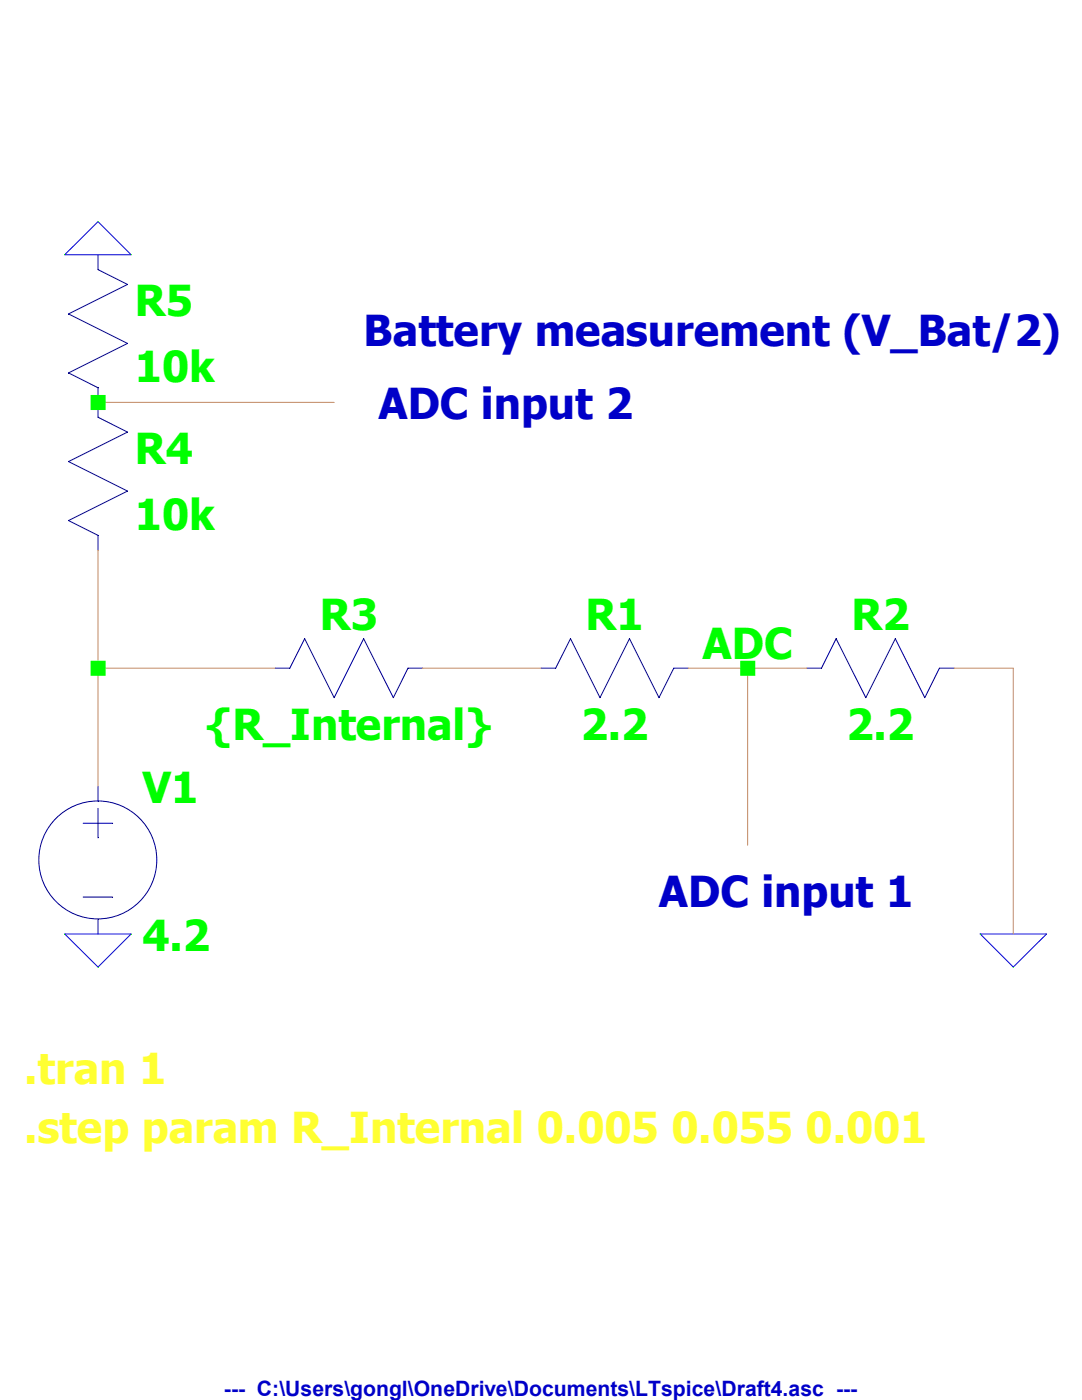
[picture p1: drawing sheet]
<svg xmlns="http://www.w3.org/2000/svg" width="216mm" height="279mm" viewBox="0 0 216 279" stroke-linecap="round" stroke-linejoin="round" font-family="sans-serif">
<path d="M16.6 164.3h5.9" fill="none" stroke="#00007f" stroke-width=".2"/>
<path d="M16.6 179h5.9" fill="none" stroke="#00007f" stroke-width=".2"/>
<path d="M19.6 161.3v5.9" fill="none" stroke="#00007f" stroke-width=".2"/>
<path d="M19.6 183.4v3" fill="none" stroke="#00007f" stroke-width=".2"/>
<path d="M19.6 156.9v3" fill="none" stroke="#00007f" stroke-width=".2"/>
<g fill="none" stroke="#00007f" stroke-width=".2">
<path d="M134.5 133.3h2.9"/>
<circle cx="19.5" cy="171.6" r="11.8"/>
</g>
<path d="M134.5 133.3l-3 5.9" fill="none" stroke="#00007f" stroke-width=".2"/>
<path d="M125.6 127.5l5.9 11.7" fill="none" stroke="#00007f" stroke-width=".2"/>
<path d="M125.6 127.5l-5.9 11.7" fill="none" stroke="#00007f" stroke-width=".2"/>
<path d="M113.8 127.5l5.9 11.7" fill="none" stroke="#00007f" stroke-width=".2"/>
<path d="M107.9 133.3h3" fill="none" stroke="#00007f" stroke-width=".2"/>
<path d="M113.8 127.5l-2.9 5.8" fill="none" stroke="#00007f" stroke-width=".2"/>
<path d="M187.5 133.3h2.9" fill="none" stroke="#00007f" stroke-width=".2"/>
<path d="M187.5 133.3l-3 5.9" fill="none" stroke="#00007f" stroke-width=".2"/>
<path d="M178.6 127.5l5.9 11.7" fill="none" stroke="#00007f" stroke-width=".2"/>
<path d="M178.6 127.5l-5.8 11.7" fill="none" stroke="#00007f" stroke-width=".2"/>
<path d="M166.8 127.5l6 11.7" fill="none" stroke="#00007f" stroke-width=".2"/>
<path d="M161 133.3h2.9" fill="none" stroke="#00007f" stroke-width=".2"/>
<path d="M166.8 127.5l-2.9 5.8" fill="none" stroke="#00007f" stroke-width=".2"/>
<path d="M81.4 133.3h3" fill="none" stroke="#00007f" stroke-width=".2"/>
<path d="M81.4 133.3l-2.9 5.9" fill="none" stroke="#00007f" stroke-width=".2"/>
<path d="M72.6 127.5l5.9 11.7" fill="none" stroke="#00007f" stroke-width=".2"/>
<path d="M72.6 127.5l-5.9 11.7" fill="none" stroke="#00007f" stroke-width=".2"/>
<path d="M60.8 127.5l5.9 11.7" fill="none" stroke="#00007f" stroke-width=".2"/>
<path d="M54.9 133.3h2.9" fill="none" stroke="#00007f" stroke-width=".2"/>
<path d="M60.8 127.5l-3 5.8" fill="none" stroke="#00007f" stroke-width=".2"/>
<path d="M19.6 106.8v3" fill="none" stroke="#00007f" stroke-width=".2"/>
<path d="M13.7 103.9l5.9 2.9" fill="none" stroke="#00007f" stroke-width=".2"/>
<path d="M25.4 98l-11.7 5.9" fill="none" stroke="#00007f" stroke-width=".2"/>
<path d="M13.7 92.1l11.7 5.9" fill="none" stroke="#00007f" stroke-width=".2"/>
<path d="M25.4 86.2l-11.7 5.9" fill="none" stroke="#00007f" stroke-width=".2"/>
<path d="M19.6 80.3v3" fill="none" stroke="#00007f" stroke-width=".2"/>
<path d="M19.6 83.3l5.8 2.9" fill="none" stroke="#00007f" stroke-width=".2"/>
<path d="M19.6 77.4v2.9" fill="none" stroke="#00007f" stroke-width=".2"/>
<path d="M13.7 74.4l5.9 3" fill="none" stroke="#00007f" stroke-width=".2"/>
<path d="M25.4 68.5l-11.7 5.9" fill="none" stroke="#00007f" stroke-width=".2"/>
<path d="M13.7 62.7l11.7 5.8" fill="none" stroke="#00007f" stroke-width=".2"/>
<path d="M25.4 56.8l-11.7 5.9" fill="none" stroke="#00007f" stroke-width=".2"/>
<path d="M19.6 50.8v3" fill="none" stroke="#00007f" stroke-width=".2"/>
<path d="M19.6 53.8l5.8 3" fill="none" stroke="#00007f" stroke-width=".2"/>
<path d="M195.6 186.4h13.2" fill="none" stroke="#00f" stroke-width=".2"/>
<path d="M208.8 186.4l-6.6 6.6" fill="none" stroke="#00f" stroke-width=".2"/>
<path d="M195.6 186.4l6.6 6.6" fill="none" stroke="#00f" stroke-width=".2"/>
<path d="M12.9 186.4h13.3" fill="none" stroke="#00f" stroke-width=".2"/>
<path d="M26.2 186.4l-6.6 6.6" fill="none" stroke="#00f" stroke-width=".2"/>
<path d="M12.9 186.4l6.7 6.6" fill="none" stroke="#00f" stroke-width=".2"/>
<path d="M12.9 50.8h13.3" fill="none" stroke="#00f" stroke-width=".2"/>
<path d="M19.6 44.2l6.6 6.6" fill="none" stroke="#00f" stroke-width=".2"/>
<path d="M19.6 44.2l-6.7 6.6" fill="none" stroke="#00f" stroke-width=".2"/>
<path d="M19.6 80.3h47.1" fill="none" stroke="#c38c68" stroke-width=".2"/>
<path d="M19.6 109.8v23.5" fill="none" stroke="#c38c68" stroke-width=".2"/>
<path d="M19.6 133.3h35.3" fill="none" stroke="#c38c68" stroke-width=".2"/>
<path d="M84.4 133.3h23.5" fill="none" stroke="#c38c68" stroke-width=".2"/>
<path d="M137.4 133.3h11.8" fill="none" stroke="#c38c68" stroke-width=".2"/>
<path d="M149.2 133.3h11.8" fill="none" stroke="#c38c68" stroke-width=".2"/>
<path d="M190.4 133.3h11.8" fill="none" stroke="#c38c68" stroke-width=".2"/>
<path d="M19.6 133.3v23.6" fill="none" stroke="#c38c68" stroke-width=".2"/>
<path d="M149.2 133.3v35.4" fill="none" stroke="#c38c68" stroke-width=".2"/>
<path d="M202.2 133.3v53.1" fill="none" stroke="#c38c68" stroke-width=".2"/>
<path d="M18.1 78.8h3v3h-3zM18.1 131.9h3v3h-3zM147.7 131.9h3v3h-3z" fill-rule="evenodd" fill="#0f0"/>
<g font-size="8.5" fill="#0f0">
<text x="26.9" y="63.1">R5</text>
<text x="26.9" y="76.3">10k</text>
<text x="26.9" y="92.5">R4</text>
<text x="26.9" y="105.8">10k</text>
<text x="63.8" y="125.7">R3</text>
<text x="116.8" y="125.7">R1</text>
<text x="169.9" y="125.7">R2</text>
<text x="140.2" y="131.6">ADC</text>
<text x="41.1" y="147.7">{R_Internal}</text>
<text x="115.9" y="147.7">2.2</text>
<text x="168.9" y="147.7">2.2</text>
<text x="28.4" y="160.3">V1</text>
<text x="28.4" y="189.8">4.2</text>
</g>
<g font-size="8.5" fill="#0000c8">
<text x="72.6" y="69">Battery measurement (V_Bat/2)</text>
<text x="75.5" y="83.7">ADC input 2</text>
<text x="131.5" y="180.9">ADC input 1</text>
</g>
<g font-size="8.5" fill="#ffff32">
<text x="4.8" y="216.3">.tran 1</text>
<text x="4.8" y="228">.step param R_Internal 0.005 0.055 0.001</text>
</g>
<text font-size="4.2" fill="#0000c8" x="44.7" y="278.7">--- C:\Users\gongl\OneDrive\Documents\LTspice\Draft4.asc ---</text>
</svg>
